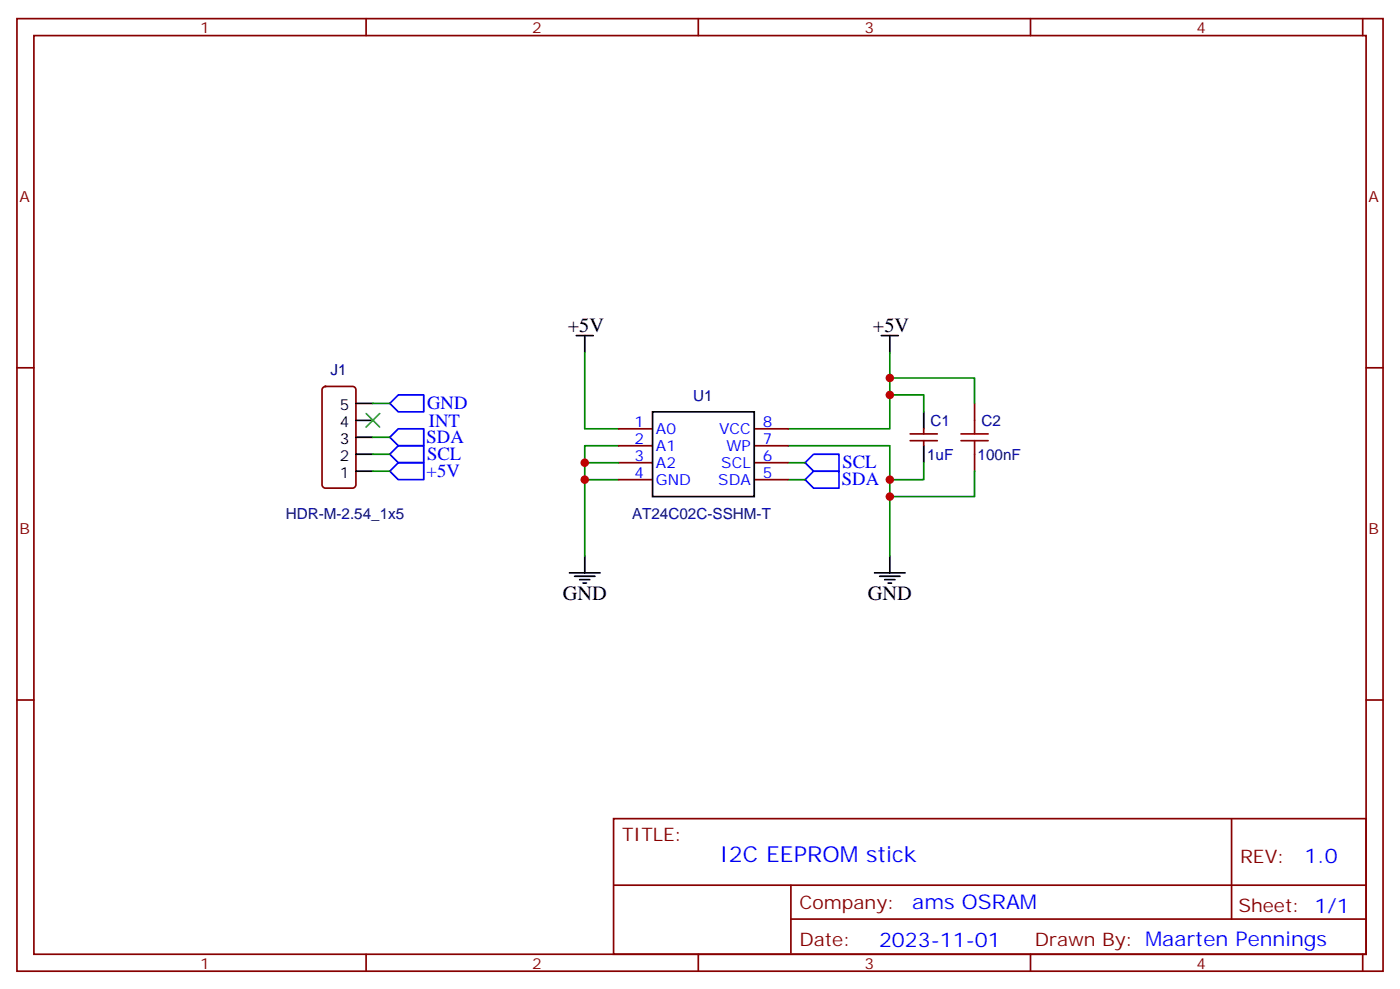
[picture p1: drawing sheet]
<svg xmlns="http://www.w3.org/2000/svg" width="291mm" height="206mm" viewBox="0 0 291 206" stroke-linecap="round" stroke-linejoin="round" font-family="sans-serif">
<g fill="none" stroke="#870000" stroke-width=".35">
<path d="M3.5 3.9h284.4v198.2h-284.4zM7.1 7.4h277.2v191.2h-277.2zM76.2 3.9v3.5M145.3 3.9v3.5M214.5 3.9v3.5M283.6 3.9v3.5M3.5 76.6h3.6M284.3 76.6h3.6M67.3 80.6l.4-.2h5.7a.71 .71 0 0 1 .7 .7v19.8a.76 .76 0 0 1-.7 .7h-5.7a.76 .76 0 0 1-.7-.7v-19.8zM128.8 89.3h7M128.8 92.8h7M128.8 96.3h7"/>
<path d="M128.8 99.8h7M157 89.3h7M157 92.8h7M157 96.3h7M157 99.8h7M189.4 91.7h5.7M189.4 90.3h5.7M192.3 89.3v1M192.3 91.7v1.1M202.8 84v3.5M202.8 94.5v3.6M3.5 145.7h3.6"/>
<path d="M284.3 145.7h3.6M127.7 170.4h156.6v28.2h-156.6zM256.3 170.4v20.9M76.2 198.6v3.5M127.7 184.2h156.5M145.3 198.6v3.5M164.6 191.3h119.6M164.6 184.2v14.1M214.5 198.6v3.5M283.6 198.6v3.5"/>
</g>
<g fill="none" stroke="#000" stroke-width=".35">
<path d="M119.9 69.8h3.6M121.7 69.8v3.6M183.4 69.8h3.6M185.2 69.8v3.6M74.1 98.1h3.5M74.1 94.5h3.5M74.1 91h3.5M74.1 87.5h3.5M74.1 84h3.5M135.8 85.7h21.2v17.7h-21.2zM192.3 85.7v3.6M192.3 92.8v3.5"/>
<path d="M118.5 119.2h6.4M119.6 119.9h4.2M121.7 115.7v3.5M182 119.2h6.4M183.1 119.9h4.2M185.2 115.7v3.5M120.6 120.6h2.2M121.4 121.4h.7M184.1 120.6h2.2M184.9 121.4h.7"/>
</g>
<path d="M200 91.7h5.7M200 90.3h5.7M202.8 87.5v2.8M202.8 91.7v2.8" fill="none" stroke="#a10000" stroke-width=".35"/>
<path d="M81.1 94.5l1.8-1.7h5.3v3.5h-5.3zM81.1 84l1.8-1.8h5.3v3.5h-5.3zM82.9 96.3h5.3v3.5h-5.3l-1.8-1.7zM82.9 89.3h5.3v3.5h-5.3l-1.8-1.8zM167.6 99.8l1.7-1.7h5.3v3.5h-5.3zM167.6 96.3l1.7-1.8h5.3v3.6h-5.3z" fill="none" stroke="#00f" stroke-width=".35"/>
<g fill="none" stroke="#008700" stroke-width=".35">
<path d="M121.7 73.4v15.9h7.1M185.2 73.4v15.9h-21.2M185.2 78.7h17.6v5.3M77.6 84h3.5M77.6 91h3.5M77.6 94.5h3.5M77.6 98.1h3.5M121.7 96.3h7.1M128.8 99.8h-7.1v15.9M128.8 92.8h-7.1v7M164 92.8h21.2v22.9M164 99.8h3.6"/>
<path d="M164 96.3h3.6M185.2 82.2h7.1v3.5M192.3 96.3v3.5h-7.1M202.8 98.1v5.3h-17.6"/>
</g>
<path d="M76.2 86.1l2.8 2.8M79 86.1l-2.8 2.8" fill="none" stroke="#3c3" stroke-width=".35"/>
<g fill="#c00">
<circle cx="185.2" cy="78.7" r=".88"/>
<circle cx="185.2" cy="82.2" r=".88"/>
<circle cx="185.2" cy="99.8" r=".88"/>
<circle cx="185.2" cy="103.4" r=".88"/>
<circle cx="121.7" cy="99.8" r=".88"/>
<circle cx="121.7" cy="96.3" r=".88"/>
</g>
<text font-size="4.6" fill="#00f" x="149.8" y="179.4">I2C EEPROM stick</text>
<g font-size="4.2">
<text x="118.2" y="69.1">+5V</text>
<text x="181.7" y="69.1">+5V</text>
<text x="117.1" y="124.9">GND</text>
<text x="180.6" y="124.9">GND</text>
</g>
<g font-size="4.2" fill="#00f">
<text x="271.5" y="179.7">1.0</text>
<text x="189.9" y="189.2">ams OSRAM</text>
<text x="183" y="197">2023-11-01</text>
</g>
<g font-size="3.9" fill="#00f">
<text x="88.9" y="85.2">GND</text>
<text x="89.3" y="88.9">INT</text>
<text x="88.8" y="92.2">SDA</text>
<text x="88.9" y="95.7">SCL</text>
<text x="88.8" y="99.3">+5V</text>
<text x="175.2" y="101">SDA</text>
<text x="175.3" y="97.5">SCL</text>
</g>
<g font-size="3.9" fill="#800">
<text x="129.5" y="175">TITLE:</text>
<text x="258.1" y="179.7">REV:</text>
<text x="166.4" y="189.2">Company:</text>
<text x="257.7" y="189.8">Sheet: 1/1</text>
<text x="166.4" y="196.8">Date:</text>
<text x="215.4" y="196.9">Drawn By: Maarten Pennings</text>
</g>
<g font-size="3.2" fill="#800">
<text x="41.6" y="6.9">1</text>
<text x="110.8" y="6.9">2</text>
<text x="179.9" y="6.9">3</text>
<text x="249.1" y="6.9">4</text>
<text x="4.1" y="42">A</text>
<text x="284.9" y="42">A</text>
<text x="4.1" y="111.1">B</text>
<text x="284.9" y="111.1">B</text>
<text x="41.6" y="201.6">1</text>
<text x="110.8" y="201.6">2</text>
<text x="179.9" y="201.6">3</text>
<text x="249.1" y="201.6">4</text>
</g>
<g font-size="3.2" fill="#000080">
<text x="68.8" y="78.1">J1</text>
<text x="144.3" y="83.4">U1</text>
<text x="193.7" y="88.7">C1</text>
<text x="204.3" y="88.7">C2</text>
<text x="193" y="95.7">1uF</text>
<text x="203.5" y="95.7">100nF</text>
<text x="59.5" y="107.9">HDR-M-2.54_1x5</text>
<text x="131.5" y="108.1">AT24C02C-SSHM-T</text>
</g>
<g font-size="3.2">
<text x="70.8" y="88.9">4</text>
<text x="70.8" y="85.4">5</text>
<text x="70.8" y="96">2</text>
<text x="70.8" y="92.4">3</text>
<text x="70.8" y="99.5">1</text>
</g>
<g font-size="3.2" fill="#00f">
<text x="132" y="88.9">1</text>
<text x="158.7" y="88.9">8</text>
<text x="132" y="92.4">2</text>
<text x="132" y="96">3</text>
<text x="136.5" y="90.3">A0</text>
<text x="136.5" y="93.8">A1</text>
<text x="149.7" y="90.3">VCC</text>
<text x="151.2" y="93.8">WP</text>
<text x="158.7" y="96">6</text>
<text x="158.7" y="92.4">7</text>
<text x="132" y="99.5">4</text>
<text x="136.5" y="97.4">A2</text>
<text x="136.5" y="100.9">GND</text>
<text x="149.5" y="100.9">SDA</text>
<text x="150.1" y="97.4">SCL</text>
<text x="158.7" y="99.5">5</text>
</g>
</svg>
